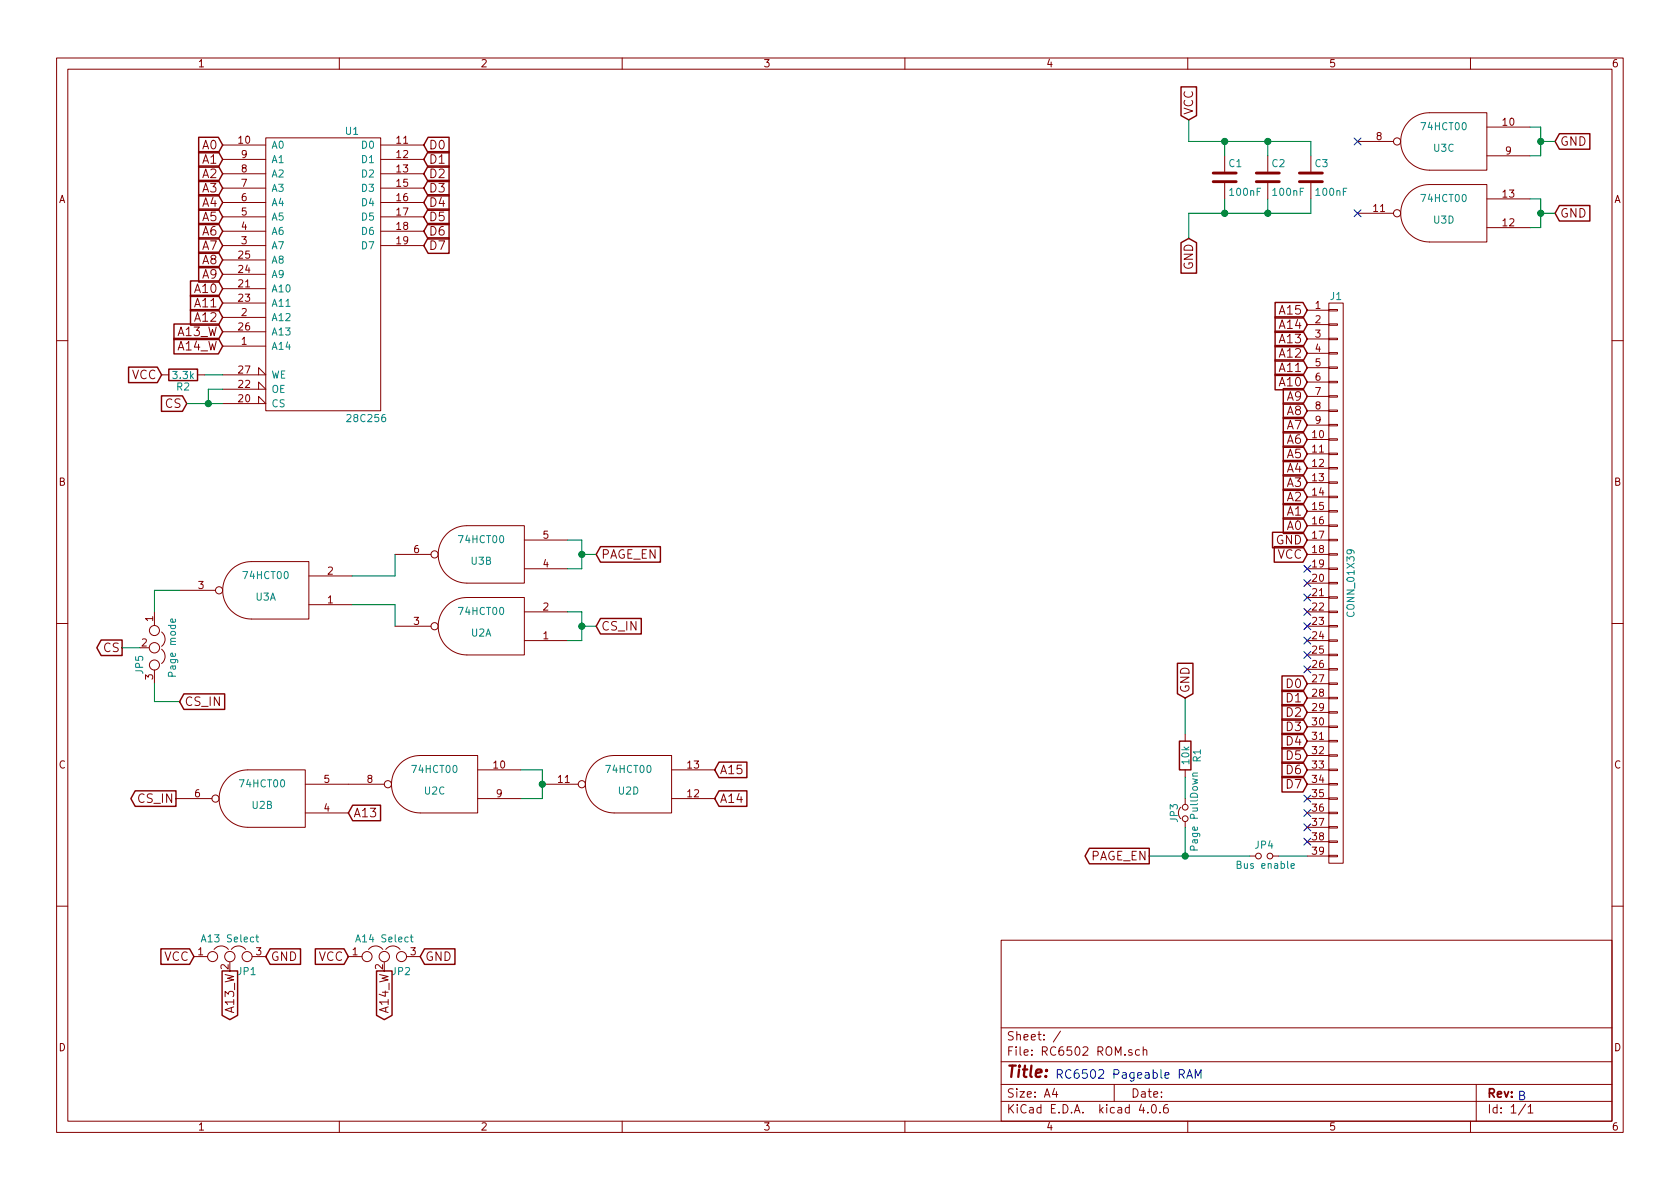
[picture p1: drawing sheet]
EESchema Schematic File Version 2
LIBS:power
LIBS:device
LIBS:transistors
LIBS:conn
LIBS:linear
LIBS:regul
LIBS:74xx
LIBS:cmos4000
LIBS:adc-dac
LIBS:memory
LIBS:xilinx
LIBS:microcontrollers
LIBS:dsp
LIBS:microchip
LIBS:analog_switches
LIBS:motorola
LIBS:texas
LIBS:intel
LIBS:audio
LIBS:interface
LIBS:digital-audio
LIBS:philips
LIBS:display
LIBS:cypress
LIBS:siliconi
LIBS:opto
LIBS:atmel
LIBS:contrib
LIBS:valves
LIBS:RC6502 ROM-cache
EELAYER 25 0
EELAYER END
$Descr A4 11693 8268
encoding utf-8
Sheet 1 1
Title ""
Date ""
Rev ""
Comp ""
Comment1 ""
Comment2 ""
Comment3 ""
Comment4 ""
$EndDescr
Text GLabel 9100 3750 0    60   Input ~ 0
GND
Text GLabel 9100 3850 0    60   Input ~ 0
VCC
Text GLabel 9100 2150 0    60   Input ~ 0
A15
Text GLabel 9100 2450 0    60   Input ~ 0
A12
Text GLabel 9100 2550 0    60   Input ~ 0
A11
Text GLabel 9100 2650 0    60   Input ~ 0
A10
Text GLabel 9100 2750 0    60   Input ~ 0
A9
Text GLabel 9100 2850 0    60   Input ~ 0
A8
Text GLabel 9100 2950 0    60   Input ~ 0
A7
Text GLabel 9100 3050 0    60   Input ~ 0
A6
Text GLabel 9100 3150 0    60   Input ~ 0
A5
Text GLabel 9100 3250 0    60   Input ~ 0
A4
Text GLabel 9100 3350 0    60   Input ~ 0
A3
Text GLabel 9100 3450 0    60   Input ~ 0
A2
Text GLabel 9100 3550 0    60   Input ~ 0
A1
Text GLabel 9100 3650 0    60   Input ~ 0
A0
Text GLabel 9100 4750 0    60   Input ~ 0
D0
Text GLabel 9100 4850 0    60   Input ~ 0
D1
Text GLabel 9100 4950 0    60   Input ~ 0
D2
Text GLabel 9100 5050 0    60   Input ~ 0
D3
Text GLabel 9100 5150 0    60   Input ~ 0
D4
Text GLabel 9100 5250 0    60   Input ~ 0
D5
Text GLabel 9100 5350 0    60   Input ~ 0
D6
Text GLabel 9100 5450 0    60   Input ~ 0
D7
Text GLabel 2950 1000 2    60   Input ~ 0
D0
Text GLabel 2950 1100 2    60   Input ~ 0
D1
Text GLabel 2950 1200 2    60   Input ~ 0
D2
Text GLabel 2950 1300 2    60   Input ~ 0
D3
Text GLabel 2950 1400 2    60   Input ~ 0
D4
Text GLabel 2950 1600 2    60   Input ~ 0
D6
Text GLabel 2950 1700 2    60   Input ~ 0
D7
NoConn ~ 9100 5750
NoConn ~ 9100 4050
NoConn ~ 9100 4150
NoConn ~ 9100 4250
NoConn ~ 9100 4650
NoConn ~ 9100 5550
NoConn ~ 9100 5650
Text GLabel 8000 5950 0    60   Output ~ 0
PAGE_EN
$Comp
L R R1
U 1 1
P 8250 5250
F 0 "R1" V 8330 5250 50  0000 C CNN
F 1 "10k" V 8250 5250 50  0000 C CNN
F 2 "Resistors_THT:R_Axial_DIN0207_L6.3mm_D2.5mm_P10.16mm_Horizontal" V 8180 5250 50  0001 C CNN
F 3 "" H 8250 5250 50  0001 C CNN
	1    8250 5250
	1    0    0    -1  
$EndComp
Text GLabel 1550 2200 0    60   Input ~ 0
A12
Text GLabel 1550 2100 0    60   Input ~ 0
A11
Text GLabel 1550 2000 0    60   Input ~ 0
A10
Text GLabel 1550 1900 0    60   Input ~ 0
A9
Text GLabel 1550 1800 0    60   Input ~ 0
A8
Text GLabel 1550 1700 0    60   Input ~ 0
A7
Text GLabel 1550 1600 0    60   Input ~ 0
A6
Text GLabel 1550 1500 0    60   Input ~ 0
A5
Text GLabel 1550 1400 0    60   Input ~ 0
A4
Text GLabel 1550 1300 0    60   Input ~ 0
A3
Text GLabel 1550 1200 0    60   Input ~ 0
A2
Text GLabel 1550 1100 0    60   Input ~ 0
A1
Text GLabel 1550 1000 0    60   Input ~ 0
A0
Text Notes 8375 7500 2    60   ~ 0
RC6502 Pageable RAM
Text Notes 10625 7650 2    60   ~ 0
B
NoConn ~ -500 7850
$Comp
L CONN_01X39 J1
U 1 1
P 9300 4050
F 0 "J1" H 9300 6050 50  0000 C CNN
F 1 "CONN_01X39" V 9400 4050 50  0000 C CNN
F 2 "Pin_Headers:Pin_Header_Angled_1x39_Pitch2.54mm" H 9300 4050 50  0001 C CNN
F 3 "" H 9300 4050 50  0001 C CNN
	1    9300 4050
	1    0    0    -1  
$EndComp
NoConn ~ 9100 5850
NoConn ~ 9100 4350
NoConn ~ 9100 4550
$Comp
L C C1
U 1 1
P 8525 1225
F 0 "C1" H 8550 1325 50  0000 L CNN
F 1 "100nF" H 8550 1125 50  0000 L CNN
F 2 "Capacitors_THT:C_Disc_D4.7mm_W2.5mm_P5.00mm" H 8563 1075 50  0001 C CNN
F 3 "" H 8525 1225 50  0001 C CNN
	1    8525 1225
	1    0    0    -1  
$EndComp
$Comp
L C C2
U 1 1
P 8825 1225
F 0 "C2" H 8850 1325 50  0000 L CNN
F 1 "100nF" H 8850 1125 50  0000 L CNN
F 2 "Capacitors_THT:C_Disc_D4.7mm_W2.5mm_P5.00mm" H 8863 1075 50  0001 C CNN
F 3 "" H 8825 1225 50  0001 C CNN
	1    8825 1225
	1    0    0    -1  
$EndComp
Text GLabel 8275 825  1    60   Input ~ 0
VCC
Text GLabel 2950 1500 2    60   Input ~ 0
D5
Text GLabel 8275 1650 3    60   Input ~ 0
GND
$Comp
L 28C256 U1
U 1 1
P 2250 1900
F 0 "U1" H 2450 2900 50  0000 C CNN
F 1 "28C256" H 2550 900 50  0000 C CNN
F 2 "Housings_DIP:DIP-28_W15.24mm_Socket_LongPads" H 2250 1900 50  0001 C CNN
F 3 "" H 2250 1900 50  0001 C CNN
	1    2250 1900
	1    0    0    -1  
$EndComp
$Comp
L Jumper_NC_Dual JP1
U 1 1
P 1600 6650
F 0 "JP1" H 1650 6550 50  0000 L CNN
F 1 "A13 Select" H 1600 6750 50  0000 C BNN
F 2 "Pin_Headers:Pin_Header_Straight_1x03_Pitch2.54mm" H 1600 6650 50  0001 C CNN
F 3 "" H 1600 6650 50  0001 C CNN
	1    1600 6650
	1    0    0    -1  
$EndComp
$Comp
L Jumper_NC_Dual JP2
U 1 1
P 2675 6650
F 0 "JP2" H 2725 6550 50  0000 L CNN
F 1 "A14 Select" H 2675 6750 50  0000 C BNN
F 2 "Pin_Headers:Pin_Header_Straight_1x03_Pitch2.54mm" H 2675 6650 50  0001 C CNN
F 3 "" H 2675 6650 50  0001 C CNN
	1    2675 6650
	1    0    0    -1  
$EndComp
Text GLabel 1550 2300 0    60   Input ~ 0
A13_W
Text GLabel 1550 2400 0    60   Input ~ 0
A14_W
Text GLabel 9100 2250 0    60   Input ~ 0
A14
Text GLabel 9100 2350 0    60   Input ~ 0
A13
Text GLabel 1350 6650 0    60   Input ~ 0
VCC
Text GLabel 2425 6650 0    60   Input ~ 0
VCC
Text GLabel 2925 6650 2    60   Input ~ 0
GND
Text GLabel 1850 6650 2    60   Input ~ 0
GND
Text GLabel 1600 6750 3    60   Output ~ 0
A13_W
Text GLabel 2675 6750 3    60   Output ~ 0
A14_W
$Comp
L 74HCT00 U2
U 4 1
P 4375 5450
F 0 "U2" H 4375 5500 50  0000 C CNN
F 1 "74HCT00" H 4375 5350 50  0000 C CNN
F 2 "Housings_DIP:DIP-14_W7.62mm_Socket" H 4375 5450 50  0001 C CNN
F 3 "" H 4375 5450 50  0001 C CNN
	4    4375 5450
	-1   0    0    1   
$EndComp
$Comp
L 74HCT00 U2
U 3 1
P 3025 5450
F 0 "U2" H 3025 5500 50  0000 C CNN
F 1 "74HCT00" H 3025 5350 50  0000 C CNN
F 2 "Housings_DIP:DIP-14_W7.62mm_Socket" H 3025 5450 50  0001 C CNN
F 3 "" H 3025 5450 50  0001 C CNN
	3    3025 5450
	-1   0    0    1   
$EndComp
$Comp
L 74HCT00 U2
U 2 1
P 1825 5550
F 0 "U2" H 1825 5600 50  0000 C CNN
F 1 "74HCT00" H 1825 5450 50  0000 C CNN
F 2 "Housings_DIP:DIP-14_W7.62mm_Socket" H 1825 5550 50  0001 C CNN
F 3 "" H 1825 5550 50  0001 C CNN
	2    1825 5550
	-1   0    0    1   
$EndComp
Text GLabel 4975 5350 2    60   Input ~ 0
A15
Text GLabel 4975 5550 2    60   Input ~ 0
A14
Text GLabel 2425 5650 2    60   Input ~ 0
A13
Text GLabel 1300 2800 0    60   Input ~ 0
CS
Text GLabel 1225 5550 0    60   Output ~ 0
CS_IN
$Comp
L Jumper_NO_Small JP4
U 1 1
P 8800 5950
F 0 "JP4" H 8800 6030 50  0000 C CNN
F 1 "Bus enable" H 8810 5890 50  0000 C CNN
F 2 "Pin_Headers:Pin_Header_Angled_1x02_Pitch2.54mm" H 8800 5950 50  0001 C CNN
F 3 "" H 8800 5950 50  0001 C CNN
	1    8800 5950
	1    0    0    -1  
$EndComp
$Comp
L Jumper_NC_Small JP3
U 1 1
P 8250 5650
F 0 "JP3" H 8250 5730 50  0000 C CNN
F 1 "Page PullDown" H 8260 5590 50  0000 C CNN
F 2 "Pin_Headers:Pin_Header_Angled_1x02_Pitch2.54mm" H 8250 5650 50  0001 C CNN
F 3 "" H 8250 5650 50  0001 C CNN
	1    8250 5650
	0    -1   -1   0   
$EndComp
Wire Wire Line
	8000 5950 8700 5950
Wire Wire Line
	8275 1650 8275 1475
Wire Wire Line
	8275 1475 9125 1475
Wire Wire Line
	8525 1475 8525 1375
Connection ~ 8525 1475
Wire Wire Line
	8275 975  9125 975 
Wire Wire Line
	8275 975  8275 825 
Wire Wire Line
	8525 975  8525 1075
Connection ~ 8525 975 
Wire Wire Line
	8825 975  8825 1075
Wire Wire Line
	8825 1475 8825 1375
Wire Wire Line
	1550 2700 1450 2700
Wire Wire Line
	1450 2700 1450 2800
Wire Wire Line
	1300 2800 1550 2800
Connection ~ 1450 2800
Wire Wire Line
	9100 5950 8900 5950
Wire Wire Line
	8250 5400 8250 5550
Wire Wire Line
	8250 5750 8250 5950
Connection ~ 8250 5950
Wire Wire Line
	8250 5100 8250 4850
Wire Wire Line
	3775 5350 3625 5350
Connection ~ 3775 5450
Wire Wire Line
	3775 5350 3775 5550
Wire Wire Line
	3775 5550 3625 5550
Text GLabel 4150 3850 2    60   Input ~ 0
PAGE_EN
Text GLabel 4150 4350 2    60   Input ~ 0
CS_IN
Text GLabel 850  4500 0    60   Output ~ 0
CS
$Comp
L 74HCT00 U2
U 1 1
P 3350 4350
F 0 "U2" H 3350 4400 50  0000 C CNN
F 1 "74HCT00" H 3350 4250 50  0000 C CNN
F 2 "Housings_DIP:DIP-14_W7.62mm_Socket" H 3350 4350 50  0001 C CNN
F 3 "" H 3350 4350 50  0001 C CNN
	1    3350 4350
	-1   0    0    1   
$EndComp
$Comp
L 74HCT00 U3
U 1 1
P 1850 4100
F 0 "U3" H 1850 4150 50  0000 C CNN
F 1 "74HCT00" H 1850 4000 50  0000 C CNN
F 2 "Housings_DIP:DIP-14_W7.62mm_Socket" H 1850 4100 50  0001 C CNN
F 3 "" H 1850 4100 50  0001 C CNN
	1    1850 4100
	-1   0    0    1   
$EndComp
Text GLabel 8250 4850 1    60   Input ~ 0
GND
Wire Wire Line
	4150 4350 4050 4350
Wire Wire Line
	4050 4250 4050 4450
Wire Wire Line
	4050 4250 3950 4250
Wire Wire Line
	4050 4450 3950 4450
Connection ~ 4050 4350
$Comp
L 74HCT00 U3
U 2 1
P 3350 3850
F 0 "U3" H 3350 3900 50  0000 C CNN
F 1 "74HCT00" H 3350 3750 50  0000 C CNN
F 2 "Housings_DIP:DIP-14_W7.62mm_Socket" H 3350 3850 50  0001 C CNN
F 3 "" H 3350 3850 50  0001 C CNN
	2    3350 3850
	-1   0    0    1   
$EndComp
Wire Wire Line
	4050 3950 3950 3950
Wire Wire Line
	4050 3750 4050 3950
Wire Wire Line
	4050 3850 4150 3850
Wire Wire Line
	3950 3750 4050 3750
Connection ~ 4050 3850
Wire Wire Line
	2750 4200 2450 4200
Wire Wire Line
	2450 4000 2750 4000
Wire Wire Line
	2750 4000 2750 3850
$Comp
L C C3
U 1 1
P 9125 1225
F 0 "C3" H 9150 1325 50  0000 L CNN
F 1 "100nF" H 9150 1125 50  0000 L CNN
F 2 "Capacitors_THT:C_Disc_D4.7mm_W2.5mm_P5.00mm" H 9163 1075 50  0001 C CNN
F 3 "" H 9125 1225 50  0001 C CNN
	1    9125 1225
	1    0    0    -1  
$EndComp
Wire Wire Line
	9125 975  9125 1075
Connection ~ 8825 975 
Wire Wire Line
	9125 1475 9125 1375
Connection ~ 8825 1475
NoConn ~ 9100 4450
NoConn ~ 9100 3950
$Comp
L 74HCT00 U3
U 3 1
P 10050 975
F 0 "U3" H 10050 1025 50  0000 C CNN
F 1 "74HCT00" H 10050 875 50  0000 C CNN
F 2 "Housings_DIP:DIP-14_W7.62mm_Socket" H 10050 975 50  0001 C CNN
F 3 "" H 10050 975 50  0001 C CNN
	3    10050 975 
	-1   0    0    1   
$EndComp
$Comp
L 74HCT00 U3
U 4 1
P 10050 1475
F 0 "U3" H 10050 1525 50  0000 C CNN
F 1 "74HCT00" H 10050 1375 50  0000 C CNN
F 2 "Housings_DIP:DIP-14_W7.62mm_Socket" H 10050 1475 50  0001 C CNN
F 3 "" H 10050 1475 50  0001 C CNN
	4    10050 1475
	-1   0    0    1   
$EndComp
Text GLabel 10825 975  2    60   Input ~ 0
GND
Text GLabel 10825 1475 2    60   Input ~ 0
GND
Wire Wire Line
	10825 975  10725 975 
Wire Wire Line
	10725 875  10725 1075
Wire Wire Line
	10725 875  10650 875 
Wire Wire Line
	10725 1075 10650 1075
Connection ~ 10725 975 
Wire Wire Line
	10725 1375 10725 1575
Wire Wire Line
	10725 1475 10825 1475
Wire Wire Line
	10650 1375 10725 1375
Wire Wire Line
	10725 1575 10650 1575
Connection ~ 10725 1475
NoConn ~ 9450 975 
NoConn ~ 9450 1475
$Comp
L R R2
U 1 1
P 1275 2600
F 0 "R2" V 1355 2600 50  0000 C CNN
F 1 "3.3k" V 1275 2600 50  0000 C CNN
F 2 "Resistors_THT:R_Axial_DIN0207_L6.3mm_D2.5mm_P10.16mm_Horizontal" V 1205 2600 50  0001 C CNN
F 3 "" H 1275 2600 50  0001 C CNN
	1    1275 2600
	0    1    1    0   
$EndComp
Text GLabel 1125 2600 0    60   Input ~ 0
VCC
Wire Wire Line
	1425 2600 1550 2600
$Comp
L Jumper_NC_Dual JP5
U 1 1
P 1075 4500
F 0 "JP5" H 1125 4400 50  0000 L CNN
F 1 "Page mode" H 1075 4600 50  0000 C BNN
F 2 "Pin_Headers:Pin_Header_Straight_1x03_Pitch2.54mm" H 1075 4500 50  0001 C CNN
F 3 "" H 1075 4500 50  0001 C CNN
	1    1075 4500
	0    1    1    0   
$EndComp
Wire Wire Line
	850  4500 975  4500
Wire Wire Line
	1075 4250 1075 4100
Wire Wire Line
	1075 4100 1250 4100
Wire Wire Line
	1075 4875 1075 4750
Wire Wire Line
	2750 4200 2750 4350
Wire Wire Line
	1075 4875 1250 4875
Text GLabel 1250 4875 2    60   Input ~ 0
CS_IN
$EndSCHEMATC
